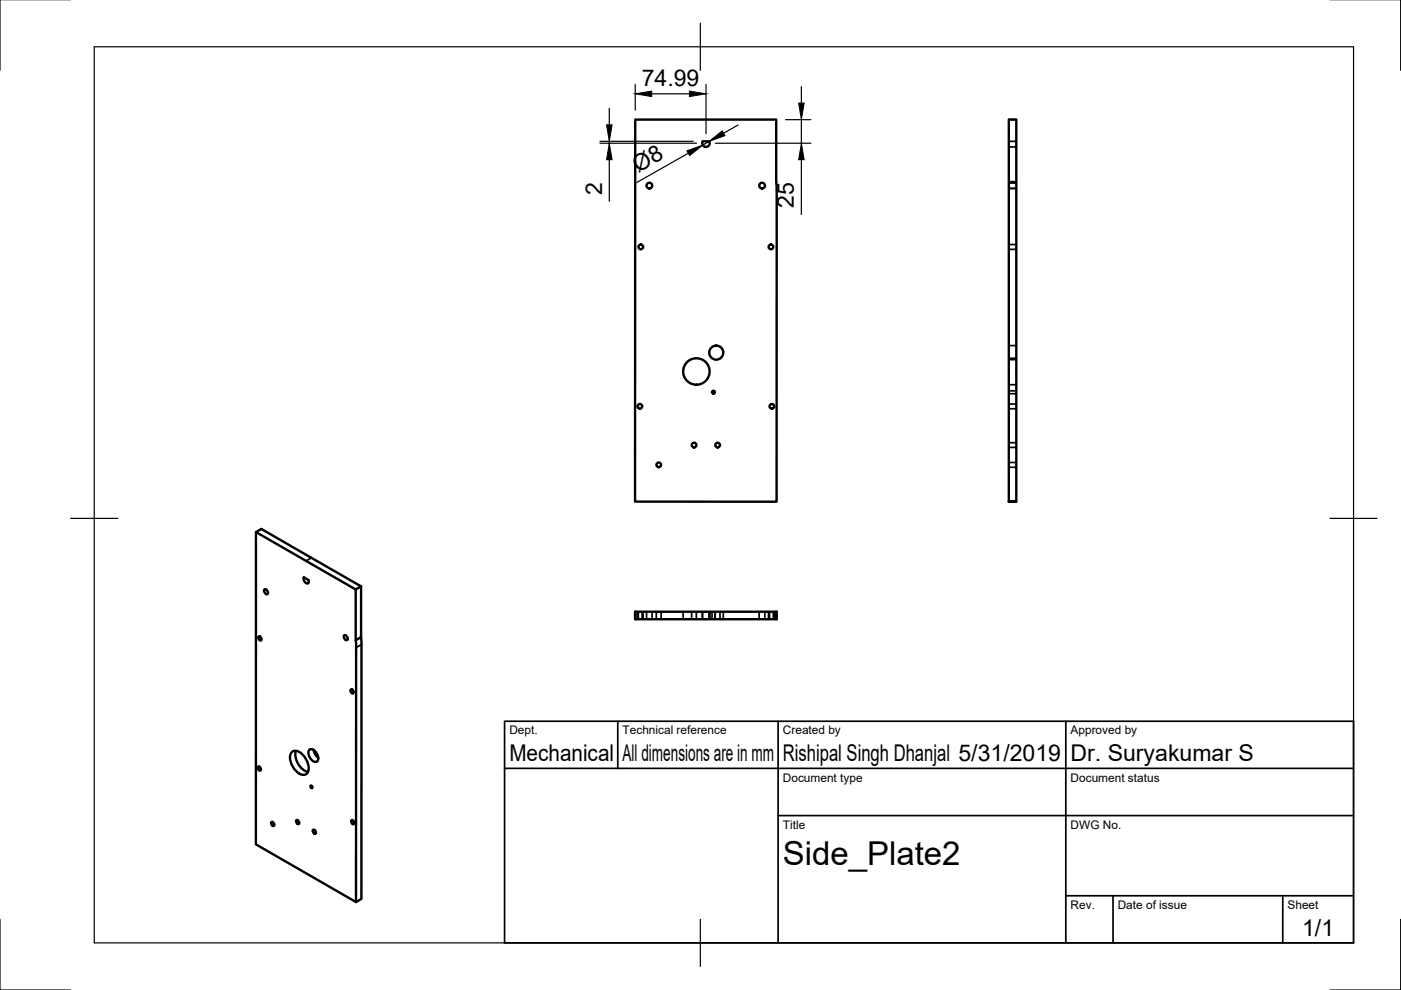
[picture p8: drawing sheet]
<svg xmlns="http://www.w3.org/2000/svg" width="297mm" height="210mm" viewBox="0 0 297 210" stroke-linecap="round" stroke-linejoin="round" font-family="sans-serif">
<!-- layer: Visible -->
<g fill="none" stroke="#000" stroke-width=".51">
<path d="M149 30h1.4a.79 .79 0 0 1-.7 1.2 .79 .79 0 0 1-.7-1.2zM164.6 38.5l.1 1.9v66h-30.1l.1-81h29.9v13.1M54.3 112.8v66.2l21.2 12.3M213.9 106.4h1.6zM213.9 106.4v-81h1.6v81M54.8 135l.5 .1 .1 .6-.5-.1zM56 125l.2-.1a.66 .66 0 0 1 .5 .4 .66 .66 0 0 1-.1 .7 .78 .78 0 0 1-.6-1zM64.4 122.4l1 .6 .1 .3-.2 .4a.99 .99 0 0 1-.9-1.3zM72.9 134.7l.2-.1a.66 .66 0 0 1 .6 .5 .66 .66 0 0 1-.2 .6 .78 .78 0 0 1-.6-1zM75.4 135.7l.1 1.6M76.6 135.1v55.5l-1.1 .7v-54M76.6 124.3l-1.2 .7v10.7l1.2-.6v-10.8l-21.2-12.1-1.1 .6 21.1 12.2"/>
<path d="M134.6 129.7l.1 1.6zM134.7 129.7h29.9v1.6h-29.9M164.6 129.7v1.6M61.8 159.6a1.69 1.69 0 0 1 2.5 .6l.4 .5a3.2 3.2 0 0 1 .5 3.2 1.69 1.69 0 0 1-2.6-.6l-.4-.5a3.2 3.2 0 0 1-.4-3.2zM62.7 159.2a3.9 3.9 0 0 0 2.6 4.5M65.6 159a1.28 1.28 0 0 1 1.7 1 1.14 1.14 0 0 1-.2 1.5 1.85 1.85 0 0 1-1.5-2.5zM66.5 159l.4 1.1 .6 .6M74.3 146.2l.5 .2 .1 .6-.4-.1zM54.7 162.5l.5 .2 .1 .6-.5-.1zM57.5 174.3l.5 .1 .1 .7-.5-.2zM62.8 173.9l.5 .1 .1 .7-.5-.2zM65.9 166.6l.3 .2v.3l-.4-.3z"/>
<path d="M66.3 176l.5 .1 .1 .6-.4-.1zM74.5 173.9l.5 .2 .1 .6-.5-.1z"/>
<circle cx="137.7" cy="39.4" r=".6"/>
<circle cx="161.6" cy="39.4" r=".6"/>
<circle cx="135.9" cy="52.3" r=".5"/>
<circle cx="163.5" cy="52.3" r=".5"/>
<circle cx="147.6" cy="78.8" r="2.8"/>
<circle cx="151.9" cy="74.8" r="1.49"/>
<circle cx="135.7" cy="86.2" r=".5"/>
<circle cx="139.7" cy="98.6" r=".5"/>
<circle cx="147.2" cy="94.4" r=".5"/>
<circle cx="151.3" cy="83.1" r=".31"/>
<circle cx="152.2" cy="94.4" r=".5"/>
<circle cx="163.7" cy="86.2" r=".5"/>
</g>
<!-- layer: Hidden -->
<g fill="none" stroke="#000" stroke-width=".36">
<path d="M213.9 30h1.6M213.9 25.4h1.6M213.9 38.5h1.6M213.9 31.2h1.6M213.9 38.7h1.6M213.9 40h1.6M213.9 52.9h1.6M213.9 51.9h1.6M213.9 76.3h1.6M213.9 73.3h1.6M213.9 76h1.6M213.9 86.7h1.6"/>
<path d="M213.9 85.7h1.6M213.9 82.9h1.6M213.9 83.5h1.6M213.9 94.9h1.6M213.9 93.9h1.6M213.9 81.6h1.6M215.5 98.1h-1.6v1h1.6M135.1 129.7v1.6M135.3 129.7v1.6M136.1 129.7v1.6M136.4 129.7v1.6M137.1 129.7v1.6"/>
<path d="M138.3 129.7v1.6M139.1 131.3v-1.6h1.1v1.6M144.8 129.7v1.6M146.6 129.7v1.6M147.6 129.7v1.6M148.9 129.7v1.6M149 129.7v1.6M150.3 129.7v1.6M150.4 129.7v1.6M150.5 129.7v1.6M151 129.7v1.6M151.6 129.7v1.6"/>
<path d="M152.7 129.7v1.6M153.4 129.7v1.6M161 129.7v1.6M162.2 129.7v1.6M162.9 129.7v1.6M163.2 129.7v1.6M164 129.7v1.6M164.1 129.7v1.6M164.7 129.7v1.6"/>
</g>
<!-- layer: Visible Narrow -->
<path d="M66 118.3l-1.1 .6M76.6 136.6l-1.1 .7" fill="none" stroke="#000" stroke-width=".36"/>
<!-- layer: Border -->
<path d="M0 -.1v15M297 -.1v15M20 9.9h267v190h-267zM148.5 4.9v10M15 109.9h10M282 109.9h10M0 194.9v15h15M148.5 194.9v10M297 194.9v15h-15" fill="none" stroke="#000" stroke-width=".25"/>
<!-- layer: TitleBlock -->
<path d="M107 152.9h180v47h-180zM131 152.9v10M165 152.9v47M226 152.9v47M107 162.9h180M165 172.9h122M226 189.9h61M236 189.9v10M272 189.9v10" fill="none" stroke="#000" stroke-width=".36"/>
<!-- layer: Dimensions -->
<g fill="none" stroke="#000" stroke-width=".25">
<path d="M134.7 17.9v5.5M138.2 19.9h8M149.7 17.9v10.5M169.9 18.4v3.5M127.2 30.4h20.5M127.2 30h19.8M129.2 23v3.5M129.2 30v.4M129.2 33.9v8.8M145.9 32.5l-10.9 6.2M150.4 30l-1.4 .8M151.7 30.4h20.2"/>
<path d="M156.5 26.5l-3.1 1.8M166.6 25.4h5.3M169.9 25.4v5M169.9 33.9v11.6"/>
</g>
<path d="M134.7 19.9l3.5-.6v1.2zM146.2 19.3l3.5 .6-3.5 .6zM128.6 26.5h1.2l-.6 3.5zM129.2 30.4l.6 3.5h-1.2zM145.6 32l3.4-1.2-2.8 2.2zM150.4 30l2.7-2.3 .6 1.1zM169.3 21.9h1.2l-.6 3.5zM169.9 30.4l.6 3.5h-1.2z" fill="#000" stroke="#000" stroke-width=".21"/>
<text font-size="7" x="166" y="183.4">Side_Plate2</text>
<g font-size="4.9">
<text x="136.1" y="18.3">74.99</text>
<text x="127.7" y="41.3" transform="rotate(-90 127.7 41.3)">2</text>
<text x="135.3" y="36.6" transform="rotate(-30 135.3 36.6)">Ø8</text>
<text x="168.3" y="44.1" transform="rotate(-90 168.3 44.1)">25</text>
<text x="108" y="161.4">Mechanical</text>
<text x="132" y="161.4">All dimensions are in mm</text>
<text x="166" y="161.4">Rishipal Singh Dhanjal 5/31/2019</text>
<text x="227" y="161.4">Dr. Suryakumar S</text>
<text x="276.1" y="198.6">1/1</text>
</g>
<g font-size="2.5">
<text x="108" y="155.7">Dept.</text>
<text x="132" y="155.7">Technical reference</text>
<text x="166" y="155.7">Created by</text>
<text x="227" y="155.7">Approved by</text>
<text x="166" y="165.7">Document type</text>
<text x="227" y="165.7">Document status</text>
<text x="166" y="175.7">Title</text>
<text x="227" y="175.7">DWG No.</text>
<text x="227" y="192.7">Rev.</text>
<text x="237" y="192.7">Date of issue</text>
<text x="273" y="192.7">Sheet</text>
</g>
</svg>
